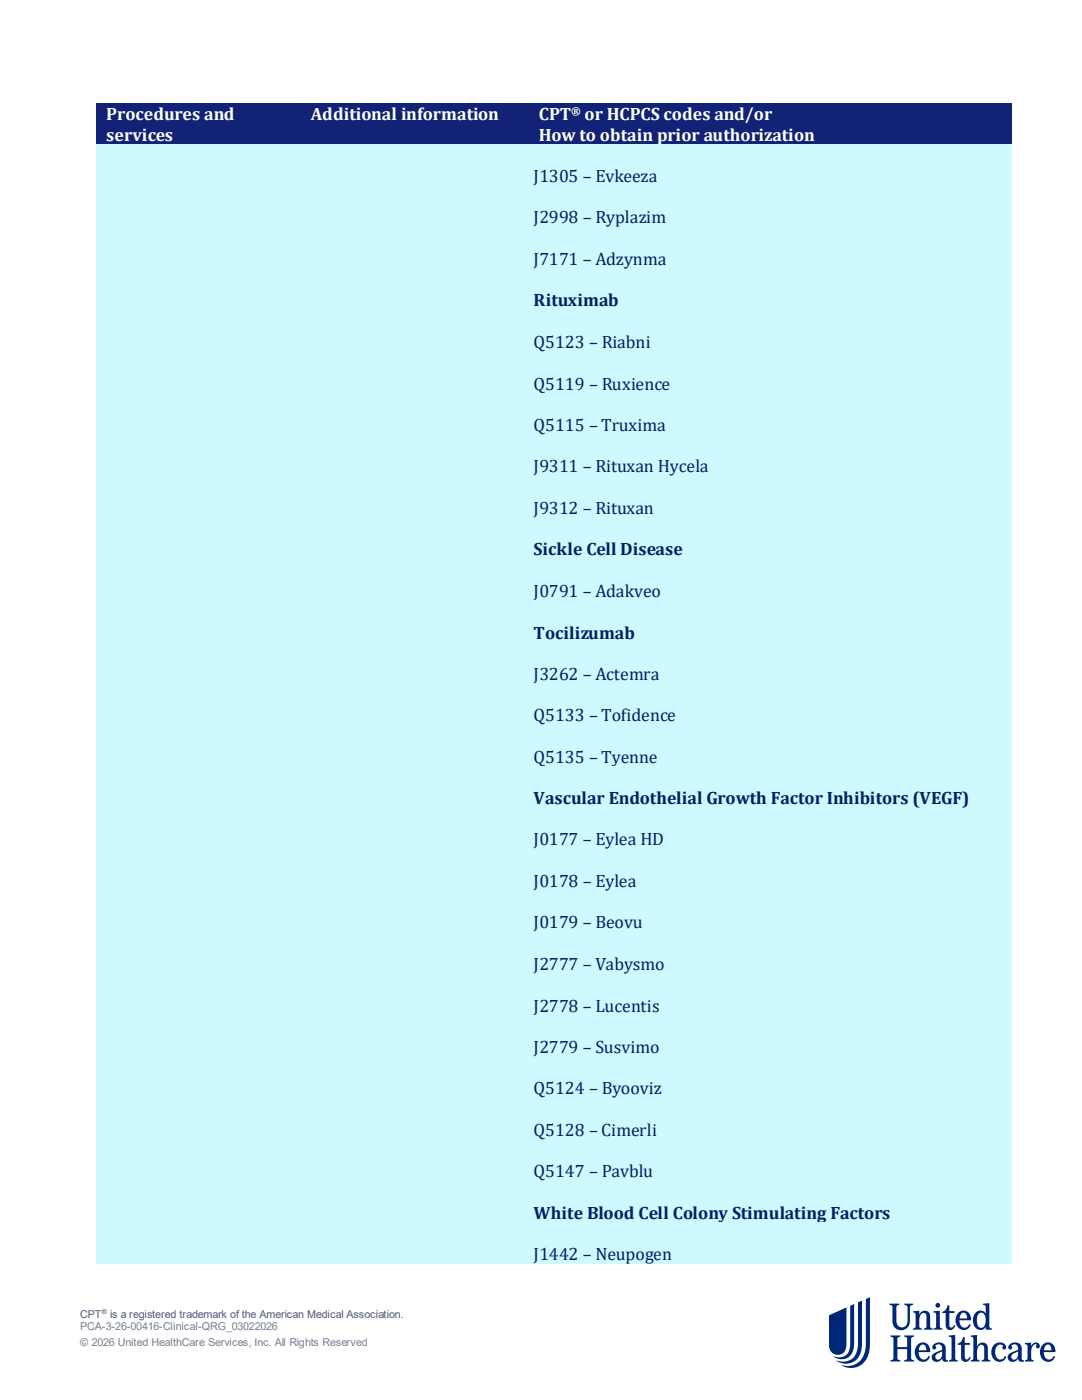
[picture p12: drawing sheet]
<svg xmlns="http://www.w3.org/2000/svg" width="216mm" height="279mm" viewBox="0 0 216 279" stroke-linecap="round" stroke-linejoin="round" font-family="sans-serif">
<g fill="#002677">
<path d="M177.5 260.2h2v.2a.49 .49 0 0 0-.6 .5v2.6a1.13 1.13 0 0 0 1.1 1.4 1.13 1.13 0 0 0 1.1-1.3v-2.6a.56 .56 0 0 0-.6-.6v-.2h1.7v.2a.56 .56 0 0 0-.6 .6v2.6a1.74 1.74 0 0 1-1.8 1.9 1.74 1.74 0 0 1-1.7-1.8v-2.8a.49 .49 0 0 0-.6-.5z"/>
<path d="M177.7 266.5h2v.3a.49 .49 0 0 0-.6 .4v1.6h1.9v-1.6a.48 .48 0 0 0-.6-.4v-.3h2v.3a.49 .49 0 0 0-.6 .4v3.8a.49 .49 0 0 0 .6 .5v.2h-2v-.2a.48 .48 0 0 0 .6-.5v-1.8h-1.9v1.8a.49 .49 0 0 0 .6 .5v.2h-2v-.2a.49 .49 0 0 0 .6-.5v-3.8a.49 .49 0 0 0-.6-.4z"/>
<path d="M182.2 261.7l1.2-.1v.8a1.1 1.1 0 0 1 1.2-.8 1.1 1.1 0 0 1 1 1v2.1a.42 .42 0 0 0 .5 .4v.3h-1.8v-.3a.42 .42 0 0 0 .6-.4v-2a.63 .63 0 0 0-.6-.7 .63 .63 0 0 0-.7 .6l-.2 .8v1.3l.2 .4h.3v.3h-1.7v-.3a.42 .42 0 0 0 .5-.4v-2.3l-.2-.4-.3-.1z"/>
<path d="M189.1 260.5h.3v1.2h1v.3h-1v2.4l.2 .5a.52 .52 0 0 0 .8-.5l.2 .1a.97 .97 0 0 1-.9 .9 .97 .97 0 0 1-1-.9v-2.5h-.7v-.2a1.31 1.31 0 0 0 1.1-1.3z"/>
<path d="M186.2 261.7l1.3-.1v3.1a.42 .42 0 0 0 .5 .4v.3h-1.7v-.3a.42 .42 0 0 0 .5-.4l-.1-2.6-.5-.2z"/>
<path d="M204.5 268l1.3-.1v.8a.85 .85 0 0 1 .9-.8 .85 .85 0 0 1 .7 1 .39 .39 0 0 1-.6 .1 .39 .39 0 0 1 .1-.6 .82 .82 0 0 0-1.1 .9v1.7l.1 .4 .4 .1v.2h-1.8v-.2l.3-.1 .2-.4v-2.3l-.1-.4h-.4z"/>
<path d="M192.1 266.9h.4v1.1h1v.4h-1v2.4l.2 .4a.52 .52 0 0 0 .7-.4l.3 .1a.97 .97 0 0 1-1 .9 .97 .97 0 0 1-.9-.9v-2.5h-.7v-.3a1.31 1.31 0 0 0 1-1.2z"/>
<path d="M198.3 268.5a1.4 1.4 0 0 1 1.3-.6 1.4 1.4 0 0 1 1.2 1 .4 .4 0 0 1-.6 .4 .4 .4 0 0 1 0-.7 .93 .93 0 0 0-1.1-.2 .93 .93 0 0 0-.5 .9 1.34 1.34 0 0 0 1.3 2l.6-.7 .3 .1a1.52 1.52 0 0 1-1.6 1.1 1.52 1.52 0 0 1-1.4-1.5 2.22 2.22 0 0 1 .5-1.8z"/>
<path d="M189.3 266.5l1.3-.1v4.6l.2 .4 .3 .1v.2h-1.8v-.2l.4-.1 .2-.4v-3.8l-.2-.4h-.4z"/>
<path d="M193.7 266.5l1.3-.1v2.4a1.1 1.1 0 0 1 1.1-.9 1.1 1.1 0 0 1 1 1.1v2l.2 .4 .3 .1v.2h-1.7v-.2l.3-.1 .2-.4v-1.9a.64 .64 0 0 0-.6-.7 .64 .64 0 0 0-.7 .5l-.1 .9v1.2l.1 .4 .4 .1v.2h-1.8v-.2l.3-.1 .2-.4v-3.8l-.2-.4h-.3z"/>
<path d="M165.4 262.5v6a1.76 1.76 0 0 0 1.9 1.9 1.76 1.76 0 0 0 1.6-2.1v-7.4zM169.6 260.6l.8-.4v7.8a2.74 2.74 0 0 1-2.5 3.3l-.7-.1-1-.5a2.41 2.41 0 0 0 2.5-.3 2.41 2.41 0 0 0 .9-2.3zM171.2 259.9l.8-.3v8.5a3.6 3.6 0 0 1-2.6 4l-1.5-.1-1.1-.5a3.1 3.1 0 0 0 4.3-2.6zM172.8 259.3l.8-.4v9.3a4.2 4.2 0 0 1-3.1 4.7h-1.6l-1.2-.5a3.6 3.6 0 0 0 5-3.4z"/>
<path d="M191.7 262.3a.6 .6 0 0 1 1.1 0l.2 .8h-1.5zM191.1 262.1a1.94 1.94 0 0 0-.3 2.2 1.94 1.94 0 0 0 2 1.1 1.44 1.44 0 0 0 .9-1.1h-.3a.96 .96 0 0 1-1.1 .7 .96 .96 0 0 1-.8-1l-.1-.5h2.4a1.52 1.52 0 0 0-.8-1.8 1.52 1.52 0 0 0-1.9 .4z"/>
<path d="M195.3 262.2a.83 .83 0 0 1 .9-.1 .83 .83 0 0 1 .4 .9 1.5 1.5 0 0 1-.8 2 1.52 1.52 0 0 1-.8-2zM196.1 260.2v.2l.5 .2 .1 1.6a1.29 1.29 0 0 0-1.3-.6 1.29 1.29 0 0 0-1.1 .9 1.98 1.98 0 0 0 1.4 2.9 1.04 1.04 0 0 0 1-.6v.6h1.2v-.3a.42 .42 0 0 1-.5-.4v-4.6z"/>
<path d="M208.6 268.6a.6 .6 0 0 1 1 0l.2 .9h-1.5zM207.9 268.5a1.94 1.94 0 0 0-.3 2.2 1.94 1.94 0 0 0 2 1 1.44 1.44 0 0 0 .9-1l-.3-.1a.97 .97 0 0 1-1 .7 .97 .97 0 0 1-.9-1v-.5h2.3a1.52 1.52 0 0 0-.8-1.7 1.52 1.52 0 0 0-1.9 .4z"/>
<path d="M202 270.3l1.2-.6a1.32 1.32 0 0 1-.9 1.7 .59 .59 0 0 1-.5-.5 .59 .59 0 0 1 .2-.6zM201.4 268.3a.59 .59 0 0 0 0 1 .4 .4 0 0 0 .5-.2 .4 .4 0 0 0-.1-.5 .81 .81 0 0 1 1-.2 .81 .81 0 0 1 .4 1 2.96 2.96 0 0 0-2.1 1.2 1.05 1.05 0 0 0 .8 1.2 1.05 1.05 0 0 0 1.2-.7 .77 .77 0 0 0 1.2 .6v-.2l-.2-.1-.2-.3v-1.9a1.4 1.4 0 0 0-1-1.3 1.4 1.4 0 0 0-1.5 .4z"/>
<path d="M186.8 270.3l1.2-.6a1.33 1.33 0 0 1-.8 1.7 .59 .59 0 0 1-.6-.5 .59 .59 0 0 1 .2-.6zM186.3 268.3a.59 .59 0 0 0-.1 1 .4 .4 0 0 0 .6-.2 .4 .4 0 0 0-.2-.5 .81 .81 0 0 1 1-.2 .81 .81 0 0 1 .4 1 2.99 2.99 0 0 0-2 1.2 1.05 1.05 0 0 0 .7 1.2 1.05 1.05 0 0 0 1.3-.7 .78 .78 0 0 0 1.2 .6v-.2l-.3-.1-.2-.3v-1.9a1.39 1.39 0 0 0-.9-1.3 1.39 1.39 0 0 0-1.5 .4z"/>
<path d="M183.6 268.6a.6 .6 0 0 1 1 0l.2 .9h-1.5zM183 268.5a1.94 1.94 0 0 0-.3 2.2 1.94 1.94 0 0 0 1.9 1 1.45 1.45 0 0 0 1-1l-.3-.1a.97 .97 0 0 1-1.1 .7 .97 .97 0 0 1-.8-1l-.1-.5h2.3a1.52 1.52 0 0 0-.8-1.7 1.52 1.52 0 0 0-1.8 .4z"/>
<circle cx="187.1" cy="260.5" r=".48"/>
</g>
<g fill="#122377">
<path d="M19.2 20.6h41.5v8.2h-41.5z" fill-rule="evenodd"/>
<path d="M19.9 20.6h40.1v4h-40.1z" fill-rule="evenodd"/>
<path d="M19.9 24.6h40.1v4.2h-40.1z" fill-rule="evenodd"/>
<path d="M60.7 20.6h44.5v8.2h-44.5z" fill-rule="evenodd"/>
<path d="M61.5 20.6h43v4h-43z" fill-rule="evenodd"/>
<path d="M105.2 20.6h96.6v8.2h-96.6z" fill-rule="evenodd"/>
<path d="M106 20.6h95v4h-95z" fill-rule="evenodd"/>
<path d="M106 24.6h95v4.2h-95z" fill-rule="evenodd"/>
</g>
<g fill="#cdf9ff">
<path d="M19.2 28.8h41.5v223.4h-41.5z" fill-rule="evenodd"/>
<path d="M60.7 28.8h44.5v223.4h-44.5z" fill-rule="evenodd"/>
<path d="M105.2 28.8h96.6v223.4h-96.6z" fill-rule="evenodd"/>
<path d="M106 28.8h95v4.2h-95z" fill-rule="evenodd"/>
<path d="M106 33h95v4.1h-95z" fill-rule="evenodd"/>
<path d="M106 37.1h95v4.2h-95z" fill-rule="evenodd"/>
<path d="M106 41.3h95v4.1h-95z" fill-rule="evenodd"/>
<path d="M106 45.4h95v4.2h-95z" fill-rule="evenodd"/>
<path d="M106 49.6h95v4h-95z" fill-rule="evenodd"/>
<path d="M106 53.6h95v4.2h-95z" fill-rule="evenodd"/>
<path d="M106 57.8h95v4.1h-95z" fill-rule="evenodd"/>
<path d="M106 61.9h95v4.2h-95z" fill-rule="evenodd"/>
<path d="M106 66.1h95v4.2h-95z" fill-rule="evenodd"/>
<path d="M106 70.3h95v4h-95z" fill-rule="evenodd"/>
<path d="M106 74.3h95v4.2h-95z" fill-rule="evenodd"/>
<path d="M106 78.5h95v4.1h-95z" fill-rule="evenodd"/>
<path d="M106 82.6h95v4.2h-95z" fill-rule="evenodd"/>
<path d="M106 86.8h95v4h-95z" fill-rule="evenodd"/>
<path d="M106 90.8h95v4.2h-95z" fill-rule="evenodd"/>
<path d="M106 95h95v4.2h-95z" fill-rule="evenodd"/>
<path d="M106 99.2h95v4.1h-95z" fill-rule="evenodd"/>
<path d="M106 103.3h95v4.2h-95z" fill-rule="evenodd"/>
<path d="M106 107.5h95v4.1h-95z" fill-rule="evenodd"/>
<path d="M106 111.6h95v4.1h-95z" fill-rule="evenodd"/>
<path d="M106 115.7h95v4.1h-95z" fill-rule="evenodd"/>
<path d="M106 119.8h95v4.2h-95z" fill-rule="evenodd"/>
<path d="M106 124h95v4.2h-95z" fill-rule="evenodd"/>
<path d="M106 128.2h95v4.1h-95z" fill-rule="evenodd"/>
<path d="M106 132.3h95v4.2h-95z" fill-rule="evenodd"/>
<path d="M106 136.5h95v4h-95z" fill-rule="evenodd"/>
<path d="M106 140.5h95v4.2h-95z" fill-rule="evenodd"/>
<path d="M106 144.7h95v4.1h-95z" fill-rule="evenodd"/>
<path d="M106 148.8h95v4.2h-95z" fill-rule="evenodd"/>
<path d="M106 153h95v4h-95z" fill-rule="evenodd"/>
<path d="M106 157h95v4.2h-95z" fill-rule="evenodd"/>
<path d="M106 161.2h95v4.2h-95z" fill-rule="evenodd"/>
<path d="M106 165.4h95v4.1h-95z" fill-rule="evenodd"/>
<path d="M106 169.5h95v4.2h-95z" fill-rule="evenodd"/>
<path d="M106 173.7h95v4.1h-95z" fill-rule="evenodd"/>
<path d="M106 177.8h95v4.1h-95z" fill-rule="evenodd"/>
<path d="M106 181.9h95v4.1h-95z" fill-rule="evenodd"/>
<path d="M106 186h95v4.2h-95z" fill-rule="evenodd"/>
<path d="M106 190.2h95v4.2h-95z" fill-rule="evenodd"/>
<path d="M106 194.4h95v4.1h-95z" fill-rule="evenodd"/>
<path d="M106 198.5h95v4.2h-95z" fill-rule="evenodd"/>
<path d="M106 202.7h95v4h-95z" fill-rule="evenodd"/>
<path d="M106 206.7h95v4.2h-95z" fill-rule="evenodd"/>
<path d="M106 210.9h95v4.1h-95z" fill-rule="evenodd"/>
<path d="M106 215h95v4.2h-95z" fill-rule="evenodd"/>
<path d="M106 219.2h95v4.2h-95z" fill-rule="evenodd"/>
<path d="M106 223.4h95v4h-95z" fill-rule="evenodd"/>
<path d="M106 227.4h95v4.2h-95z" fill-rule="evenodd"/>
<path d="M106 231.6h95v4.1h-95z" fill-rule="evenodd"/>
<path d="M106 235.7h95v4.2h-95z" fill-rule="evenodd"/>
<path d="M106 239.9h95v4.1h-95z" fill-rule="evenodd"/>
<path d="M106 244h95v4.1h-95z" fill-rule="evenodd"/>
<path d="M106 248.1h95v4.1h-95z" fill-rule="evenodd"/>
</g>
<g font-size="3.6" fill="#fff">
<text x="21.2" y="23.9">Procedures and</text>
<text x="62" y="23.9">Additional information</text>
<text x="107.5" y="23.9">CPT</text>
<text x="116.7" y="23.9">or HCPCS codes and/or</text>
<text x="21.2" y="28.1">services</text>
<text x="107.5" y="28.1">How to obtain prior authorization</text>
</g>
<g font-size="3.6" fill="#002060">
<text x="106.5" y="36.3">J1305 – Evkeeza</text>
<text x="106.5" y="44.6">J2998 – Ryplazim</text>
<text x="106.5" y="52.9">J7171 – Adzynma</text>
<text x="106.5" y="61.1">Rituximab</text>
<text x="106.5" y="69.5">Q5123 – Riabni</text>
<text x="106.5" y="77.8">Q5119 – Ruxience</text>
<text x="106.5" y="86">Q5115 – Truxima</text>
<text x="106.5" y="94.3">J9311 – Rituxan Hycela</text>
<text x="106.5" y="102.5">J9312 – Rituxan</text>
<text x="106.5" y="110.8">Sickle Cell Disease</text>
<text x="106.5" y="119.1">J0791 – Adakveo</text>
<text x="106.5" y="127.4">Tocilizumab</text>
<text x="106.5" y="135.7">J3262 – Actemra</text>
<text x="106.5" y="144">Q5133 – Tofidence</text>
<text x="106.5" y="152.2">Q5135 – Tyenne</text>
<text x="106.5" y="160.5">Vascular Endothelial Growth Factor Inhibitors (VEGF)</text>
<text x="106.5" y="168.7">J0177 – Eylea HD</text>
<text x="106.5" y="177">J0178 – Eylea</text>
<text x="106.5" y="185.3">J0179 – Beovu</text>
<text x="106.5" y="193.6">J2777 – Vabysmo</text>
<text x="106.5" y="201.9">J2778 – Lucentis</text>
<text x="106.5" y="210.2">J2779 – Susvimo</text>
<text x="106.5" y="218.4">Q5124 – Byooviz</text>
<text x="106.5" y="226.7">Q5128 – Cimerli</text>
<text x="106.5" y="234.9">Q5147 – Pavblu</text>
<text x="106.5" y="243.2">White Blood Cell Colony Stimulating Factors</text>
<text x="106.5" y="251.5">J1442 – Neupogen</text>
</g>
<text font-size="2.3" fill="#fff" x="114" y="23">®</text>
<g font-size="2.2" fill="#595959">
<text x="16" y="263">CPT</text>
<text x="22" y="263">is a registered trademark of the American Medical Association.</text>
</g>
<g font-size="2.2" fill="#808080">
<text x="16" y="265.4">PCA-3-26-00416-Clinical-QRG_03022026</text>
<text x="16" y="268.6">© 2026 United HealthCare Services, Inc. All Rights Reserved</text>
</g>
<text font-size="1.4" fill="#595959" x="20.3" y="262.3">®</text>
</svg>
